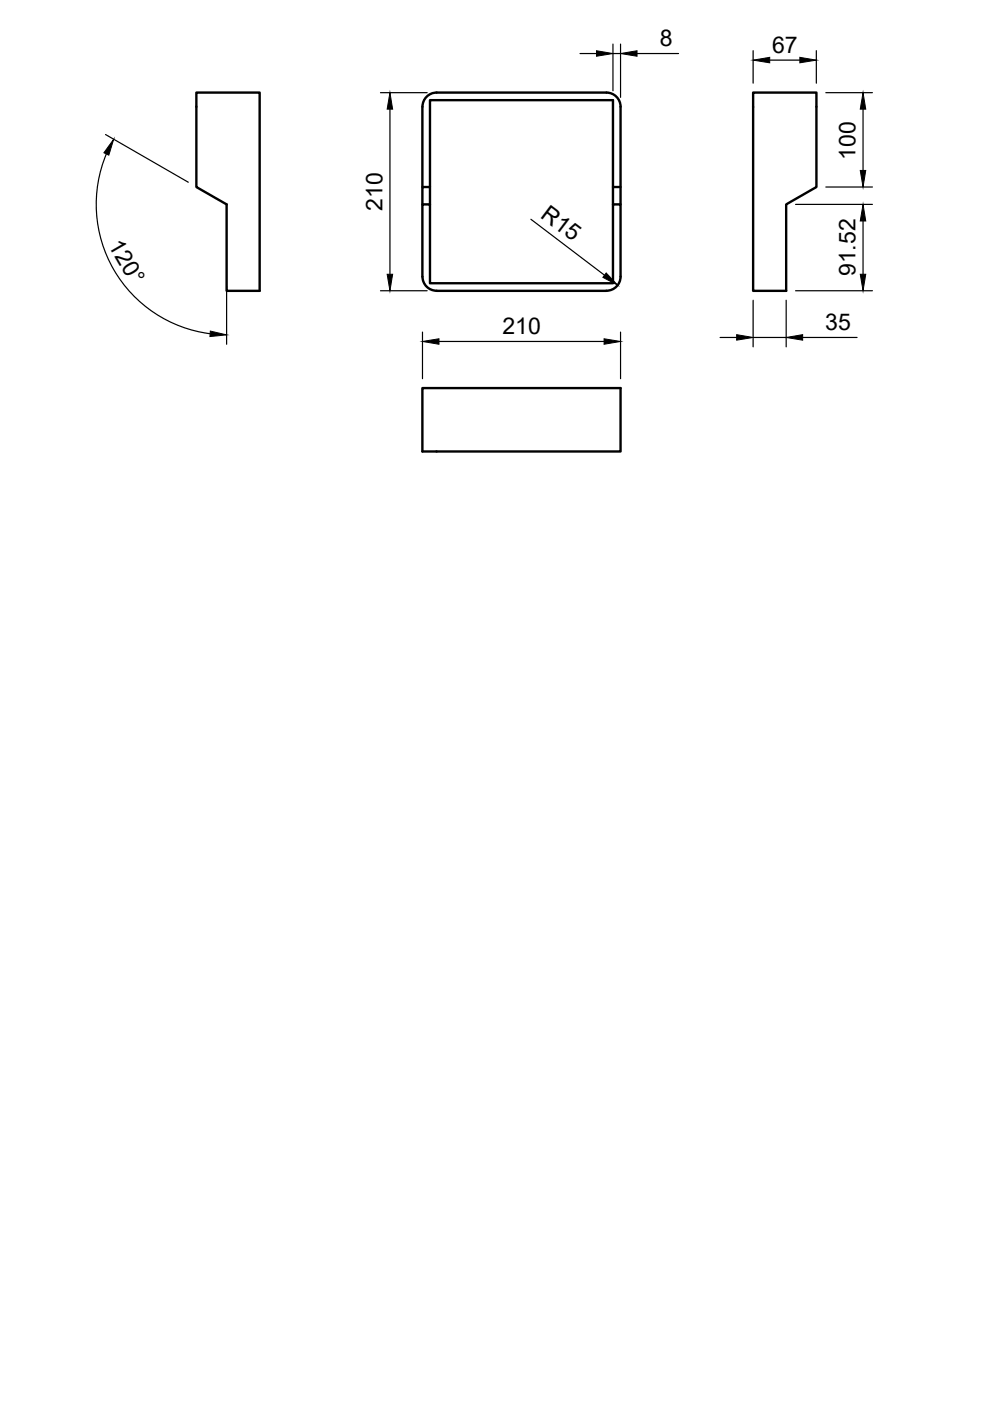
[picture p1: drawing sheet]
<svg xmlns="http://www.w3.org/2000/svg" width="210mm" height="297mm" viewBox="0 0 210 297" stroke-linecap="round" stroke-linejoin="round" font-family="sans-serif">
<!-- layer: Visible -->
<path d="M41.6 19.6h13.5v42.1h-7.1v-18.4l-6.4-3.6zM159.7 19.6h13.4v20.1l-6.4 3.6v18.4h-7zM89.6 39.7v-17.1a2.99 2.99 0 0 1 3-3h36a2.99 2.99 0 0 1 3 3v20.7M91.2 39.7h-1.6v3.6M130 39.7v-18.5h-38.8v22.1M131.6 39.7h-1.6v3.6M89.6 58.7v-15.4h1.6v16.8h38.8v-16.8h1.6v15.4M89.6 58.6a3 3 0 0 0 3 3.1l36-.1a2.99 2.99 0 0 0 3-3M89.6 82.3h42v13.4h-42z" fill="none" stroke="#000" stroke-width=".51"/>
<!-- layer: Dimensions -->
<g fill="none" stroke="#000" stroke-width=".25">
<path d="M80.7 19.6h9.9M123 11.4h3.5M130 9.3v9.9M130 11.4h1.6M131.6 9.3v11.3M135.1 11.4h8.8M159.7 10.7v6.9M163.2 12.7h6.4M173.1 10.7v6.9M175.1 19.6h9.9M22.4 28.5l17.5 10.1M22.6 32.6a27.7 27.7 0 0 0 22 38.2"/>
<path d="M82.7 23.1v35.1M175.1 39.7h9.9M183 23.1v13M112.6 46.5l15.6 11.8M168.7 43.3h16.3M183 46.8v11.4M48 60.6v12.4M80.7 61.6h9.9M89.6 70.4v9.9M93.1 72.4h35M131.6 70.4v9.9M152.7 71.6h3.5"/>
<path d="M159.7 63.7v9.8M159.7 71.6h7M166.7 63.7v9.8M168.7 61.6h16.3M170.2 71.6h11.5"/>
</g>
<g fill="#000" stroke="#000" stroke-width=".21">
<path d="M126.5 10.8l3.5 .6-3.5 .5zM131.6 11.4l3.5-.6v1.1zM159.7 12.7l3.5-.5v1.1zM169.6 12.2l3.5 .5-3.5 .6zM24.1 29.5l-1 3.4-1.1-.5zM82.7 19.6l.5 3.5h-1.1zM183 19.6l.6 3.5h-1.2zM182.4 36.1h1.2l-.6 3.6zM82.1 58.2h1.1l-.5 3.4zM128.5 57.9l2.5 2.6-3.2-1.7zM183 43.3l.6 3.5h-1.2zM182.4 58.2h1.2l-.6 3.4z"/>
<path d="M44.6 70.2l3.4 .8-3.5 .4zM89.6 72.4l3.5-.6v1.2zM128.1 71.8l3.5 .6-3.5 .6zM156.2 71l3.5 .6-3.5 .5zM166.7 71.6l3.5-.6v1.1z"/>
</g>
<g font-size="4.9">
<text x="139.9" y="9.8">8</text>
<text x="163.7" y="11.2">67</text>
<text x="181.4" y="33.9" transform="rotate(-90 181.4 33.9)">100</text>
<text x="81.1" y="44.7" transform="rotate(-90 81.1 44.7)">210</text>
<text x="114.4" y="45.9" transform="rotate(37 114.4 45.9)">R15</text>
<text x="22.9" y="51.9" transform="rotate(60 22.9 51.9)">120°</text>
<text x="181.4" y="58.6" transform="rotate(-90 181.4 58.6)">91.52</text>
<text x="106.5" y="70.9">210</text>
<text x="175" y="70">35</text>
</g>
</svg>
